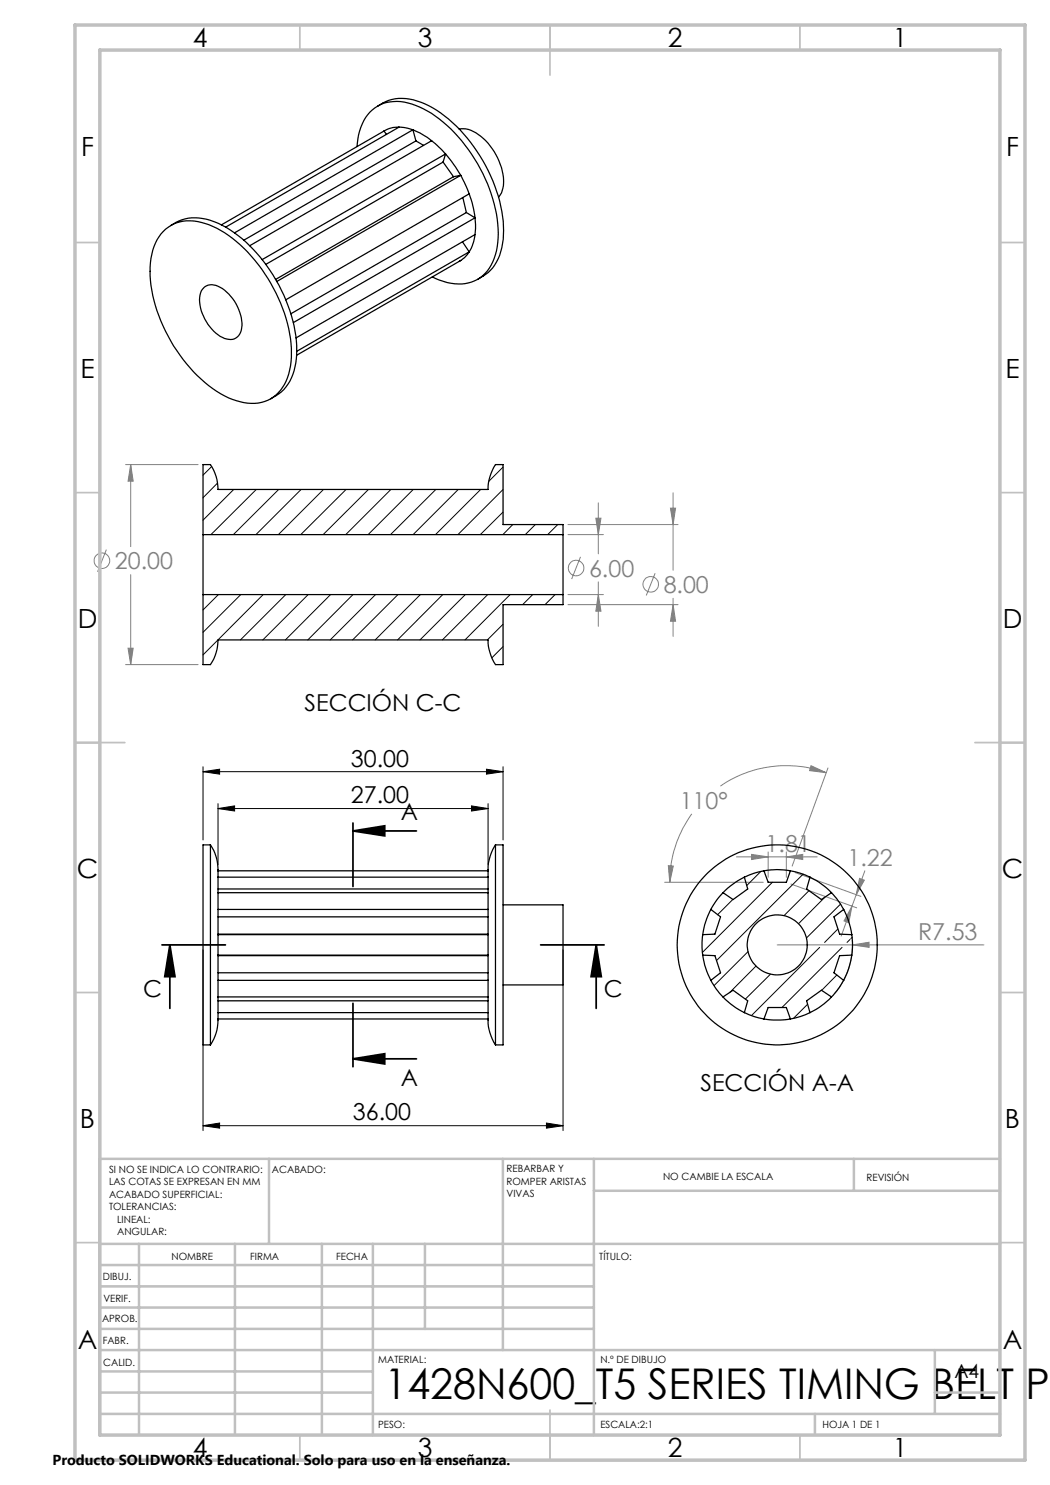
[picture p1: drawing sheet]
<svg xmlns="http://www.w3.org/2000/svg" width="210mm" height="297mm" viewBox="0 0 210 297" stroke-linecap="round" stroke-linejoin="round" font-family="sans-serif">
<g fill="none" stroke="#808080" stroke-width=".2">
<path d="M25.1 92.9h14.5M26.1 92.9l.5 3.3h-1zM26.1 92.9v16.4M134.6 98.6v15.4M21.3 109.9l-1.8 4.5M26.1 114.9v18M113.6 104.9h22M113.6 118.9h7.1M113.6 106.9h7.1M116.1 111.4l-1.8 4.4M119.2 103.6h1l-.5 3.3zM119.7 118.9l.5 3.3h-1z"/>
<path d="M119.7 100.6v10.2M119.7 116.4v8.9M131 114.6l-1.7 4.5M134.1 101.6h1l-.5 3.3zM134.6 119.7v7.6M25.1 132.9h14.5M25.6 129.6h1l-.5 3.3zM113.6 120.9h22M134.6 120.9l.5 3.3h-1zM162.2 153.1l3 1.4-3.3-.4zM165.2 154.5a23.2 23.2 0 0 0-21.1 2.7M165.6 153.6l-7.2 19.6"/>
<path d="M132.9 176.5h19.7M133.7 173.1l1 .1-.8 3.3zM138.4 162.8a23.4 23.4 0 0 0-4.5 13.7M147.3 171.4h16.1M150.3 170.9l3.3 .5-3.3 .5zM153.6 170.4v5.1M157.3 171.4l3.2-.5v1zM157.3 170.4v5.1M158.2 176.8l13.1 4.8M159 174.5l13.2 4.8M171.2 179l-.8 2.3M171.9 175.7l1 .3-1.7 3z"/>
<path d="M173 174.2l-1.8 4.8M155.4 189h41.4M170.4 181.3l-.6 3.2-1-.3zM170.4 181.3l-2.2 5.9M170.5 188a14.8 14.8 0 0 1-3.5 10.6M170.5 189l3.3-.5v1z"/>
<circle cx="20.4" cy="112.1" r="1.55"/>
<circle cx="115.2" cy="113.6" r="1.56"/>
<circle cx="130.1" cy="116.9" r="1.55"/>
</g>
<path d="M70.6 166.2l6.3-1v2zM70.6 166.2h12.7M70.6 164.6v12.7M32.4 189h12.7M34 189l1 6.3h-2.1zM34 189v12.7M108.1 189h12.7M119.2 189l1.1 6.3h-2.1zM119.2 189v12.7M70.6 211.8l6.3-1.1v2.1zM70.6 200.7v12.7M70.6 211.8h12.7" fill="none" stroke="#000" stroke-width=".35"/>
<g fill="none" stroke="#000" stroke-width=".2">
<path d="M40.6 154.3l3.3-.5v1zM40.6 153.3v14.7M40.6 154.3h60M97.3 153.8l3.3 .5-3.3 .5zM100.6 153.3v14.7M43.6 161.7l3.3-.5v1zM43.6 160.7v12.2M43.6 161.7h54M94.3 161.2l3.3 .5-3.3 .5zM97.6 160.7v12.2M40.6 190v36.1M112.6 190v36.1"/>
<path d="M40.6 225.1l3.3-.5v1zM40.6 225.1h72M109.3 224.6l3.3 .5-3.3 .5z"/>
</g>
<g fill="none" stroke="#c0c0c0" stroke-width=".35">
<path d="M60 5v5M110 5v10M160 5v5M15 48.5h5M200 48.5h5M15 98.5h5M200 98.5h5M15 148.5h10M195 148.5h10M15 198.5h5M200 198.5h5M15 248.5h5"/>
<path d="M200 248.5h5M60 287v5M110 282v10M160 287v5"/>
</g>
<g fill="none" stroke="#c0c0c0" stroke-width=".5">
<path d="M53.8 231.8v17M100.6 231.8v38.2M118.8 231.8v55.2M118.8 238.2h81.2M170.8 231.8v6.4M200 231.8h-180v55.2M20 248.8h180M20 257.3h98.8M20 253h98.8M27.8 248.8v38.2M47 248.8v38.2M64.4 248.8v38.2"/>
<path d="M74.6 248.8v38.2M85 248.8v17M20 265.8h98.8M20 261.5h98.8M20 278.5h54.6M20 274.3h54.6M20 270h180M187 278.5h13M187 270v12.8M20 282.8h180M163 282.8v4.2"/>
</g>
<path d="M15 5h190v287h-190zM20 10h180v277h-180z" fill="none" stroke="#c0c0c0" stroke-width=".7"/>
<g fill="#000">
<path d="M70.6 166.2l6.3-1v2zM70.6 211.8l6.3-1.1v2.1zM119.2 189l1.1 6.3h-2.1zM34 189l1 6.3h-2.1z"/>
<path d="M109.3 224.6l3.3 .5-3.3 .5zM40.6 225.1l3.3-.5v1zM94.3 161.2l3.3 .5-3.3 .5zM43.6 161.7l3.3-.5v1zM97.3 153.8l3.3 .5-3.3 .5zM40.6 154.3l3.3-.5v1z"/>
</g>
<g fill="#808080">
<path d="M170.5 189l3.3-.5v1z"/>
<path d="M150.3 170.9l3.3 .5-3.3 .5zM157.3 171.4l3.2-.5v1zM162.2 153.1l3 1.4-3.3-.4zM133.7 173.1l1 .1-.8 3.3zM170.4 181.3l-.6 3.2-1-.3zM171.9 175.7l1 .3-1.7 3zM134.6 120.9l.5 3.3h-1zM134.1 101.6h1l-.5 3.3zM25.6 129.6h1l-.5 3.3zM26.1 92.9l.5 3.3h-1zM119.7 118.9l.5 3.3h-1zM119.2 103.6h1l-.5 3.3z"/>
</g>
<g fill="none" stroke="#000" stroke-width=".25">
<path d="M71.4 29.3a10 10 0 0 1 3.6-7.7 8.8 8.8 0 0 1 8.9-.2 27.3 27.3 0 0 1 12.2 12.4 26.1 26.1 0 0 1 3.3 15.5 8.3 8.3 0 0 1-5.1 7.1 10.1 10.1 0 0 1-7.8-1M75.5 21.2a8.7 8.7 0 0 1 8.7-.7 26.8 26.8 0 0 1 12.4 11.7 27.4 27.4 0 0 1 4 15.7 9.3 9.3 0 0 1-5.1 8M76.8 26.2l-32.5 18.8M76.8 26.2l.5 .7M79.8 25.4l1 .1 1.8 .5M79.8 25.4a5.4 5.4 0 0 0-3 .8M79.8 25.4l-34.7 20M82.6 26a15.5 15.5 0 0 1 3.7 2.1M82.6 26l-35.7 20.6M82.6 26l.6 2.2M83.2 28.2l-34.4 19.8M83.2 28.2l1.5 .9"/>
<path d="M86.3 28.1l2.8 2.7M86.3 28.1l-36.3 21M88.6 32.4l-35.4 20.5M88.6 32.4l2.1 2.9M89.1 30.8l1.2 1.5 1.8 2.8M89.1 30.8l-36.7 21.1M89.1 30.8l-.5 1.6M90.7 35.3l-35.6 20.6M91.8 25.8a5 5 0 0 1 4.4 1.5 12.3 12.3 0 0 1 4.5 9.8l-.4 1.5-.6 .8M92.1 35.1l1.7 3.7M92.1 35.1l-36.7 21.2M92.1 35.1l-1.4 .2"/>
<path d="M92.6 39.5l.7 3M93.8 38.8l.6 1.8 .6 3M93.8 38.8l-36.6 21.2M32.6 46.3a7.7 7.7 0 0 1 8.4-1.6 22.9 22.9 0 0 1 10.7 8.2 30.7 30.7 0 0 1 6.6 17.7 10.5 10.5 0 0 1-3.6 8.8 8.5 8.5 0 0 1-8.2 .5 26.8 26.8 0 0 1-12.4-11.7 26.8 26.8 0 0 1-3.9-16.6 9.8 9.8 0 0 1 2.4-5.3zM34.1 45.1a9 9 0 0 1 9.5-.4 29 29 0 0 1 13.2 14.3 25.4 25.4 0 0 1 2.4 13.6 8.9 8.9 0 0 1-5 7.2M41 57.4a3.4 3.4 0 0 1 3.9 .6 8.9 8.9 0 0 1 3.4 8 2.38 2.38 0 0 1-3.8 1.5 8.9 8.9 0 0 1-4.5-8.5l.3-.8zM92.1 52.1l-32.8 18.9M92.1 52.1l-.3 .2M92.5 48.4l1.3 2M93.3 42.5l-35.1 20.3M93.3 42.5l1.7 1.1M93.8 50.4l-.7 1-1 .7"/>
<path d="M93.8 50.4l-34.5 19.9M95 43.6l.1 1.3-.1 2M95 46.9a8.6 8.6 0 0 1-1.2 3.5M95 43.6l-36.3 20.9M95 46.9l-35.8 20.7M40.6 118.9v14h1.5a8.9 8.9 0 0 0 1.5-4.9h54a9.2 9.2 0 0 0 1.5 4.9h1.5v-12h12v-2M40.6 106.9v-14h1.5a8.9 8.9 0 0 1 1.5 5h54a9.2 9.2 0 0 1 1.5-5h1.5v12h12v2M40.6 106.9v12M40.6 118.9h72M40.6 106.9h72M112.6 106.9v12M42.1 169a9.1 9.1 0 0 1 1.5 5.2"/>
<path d="M42.1 169v40M42.1 169h-1.5v40h1.5M43.6 174.2v1.2M43.6 175.4v3.1M43.6 178.5v3.4M43.6 178.5h54M43.6 177.8h54M43.6 175.4h54M43.6 174.2h54M97.6 178.5v3.4M97.6 175.4v3.1M97.6 174.2v1.2"/>
<path d="M99.1 169a8.4 8.4 0 0 0-1.5 5.2M99.1 169v40M99.1 169h1.5v40h-1.5M144.6 178.5a14.2 14.2 0 0 0-2.4 3.4M148.9 175.4a16.3 16.3 0 0 0-4.3 3.1M148.9 175.4l.6 2.4-2.9 2.1-2-1.4M152.8 174.2a14.1 14.1 0 0 0-3.9 1.2M152.8 174.2a14.3 14.3 0 0 1 5.3 0M152.8 174.2l.8 2.3h3.7l.8-2.3M158.1 174.2a14.1 14.1 0 0 1 3.9 1.2M162 175.4a15.7 15.7 0 0 1 4.3 3.1M162 175.4l-.7 2.4 3 2.1 2-1.4"/>
<path d="M166.3 178.5l1 1.2 1.4 2.2M43.6 181.9v5M43.6 186.9v4.1M43.6 191v5.1M43.6 196.1v3.3M43.6 199.4v3.1M43.6 186.9h54M43.6 191h54M43.6 186.8h54M43.6 191.1h54M43.6 181.9h54M43.6 183.4h54"/>
<path d="M43.6 196.1h54M43.6 194.6h54M43.6 199.4h54M97.6 199.4v3.1M97.6 196.1v3.3M97.6 191v5.1M97.6 186.9v4.1M97.6 181.9v5M100.6 181h12v16h-12M140.5 186.9l-.1 1.6 .1 2.5M140.5 191a15.5 15.5 0 0 0 1.7 5.1M140.5 191l2.5 .1 1.1 3.5-1.9 1.5"/>
<path d="M142.2 196.1a13.1 13.1 0 0 0 2.4 3.3M142.2 181.9a15.5 15.5 0 0 0-1.7 5M142.2 181.9l1.9 1.5-1.1 3.4-2.5 .1M144.6 199.4a15.4 15.4 0 0 0 4.3 3.1M144.6 199.4l2-1.4 2.9 2.2-.6 2.3M166.3 199.4a14.9 14.9 0 0 1-4.3 3.1M166.3 199.4l-2-1.4-3 2.2 .7 2.3M168.7 196.1l-.8 1.3-1.6 2M168.7 181.9a15.5 15.5 0 0 1 1.7 5M168.7 181.9l-1.9 1.5 1.1 3.4 2.5 .1M170.4 186.9l.1 1.6-.1 2.5M170.4 191a15.5 15.5 0 0 1-1.7 5.1"/>
<path d="M170.4 191l-2.5 .1-1.1 3.5 1.9 1.5M43.6 203.8a9.1 9.1 0 0 1-1.5 5.2M43.6 202.5v1.3M43.6 200.2h54M43.6 202.5h54M43.6 203.8h54M97.6 203.8a8.4 8.4 0 0 0 1.5 5.2M97.6 202.5v1.3M148.9 202.5a14.1 14.1 0 0 0 3.9 1.3M152.8 203.8a16.6 16.6 0 0 0 5.3 0M152.8 203.8l.8-2.3h3.7l.8 2.3M162 202.5a14.1 14.1 0 0 1-3.9 1.3"/>
<circle cx="155.4" cy="189" r="20"/>
<circle cx="155.4" cy="189" r="6"/>
</g>
<g fill="none" stroke="#000" stroke-width=".2">
<path d="M42.3 93.3l-1.7 1.7M43.5 96.6l-2.9 3M46.7 97.9l-6.1 6.1M51.3 97.9l-9.1 9M55.7 97.9l-9 9M60.2 97.9l-9 9M64.7 97.9l-9 9M69.2 97.9l-9.1 9M73.7 97.9l-9.1 9M78.2 97.9l-9.1 9M82.7 97.9l-9.1 9M87.2 97.9l-9.1 9"/>
<path d="M91.7 97.9l-9.1 9M96.1 97.9l-9 9M100.6 93.4l-2.8 2.9M100.6 97.9l-9 9M43.7 118.9l-3.1 3.1M48.2 118.9l-7.6 7.6M52.6 118.9l-12 12.1M57.1 118.9l-9 9.1M61.6 118.9l-9 9.1M66.1 118.9l-9 9.1M70.6 118.9l-9 9.1M75.1 118.9l-9.1 9.1"/>
<path d="M79.6 118.9l-9.1 9.1M84.1 118.9l-9.1 9.1M88.5 118.9l-9 9.1M93.1 118.9l-9.1 9.1M97.5 118.9l-9 9.1M100.6 102.4l-4.5 4.5M102 118.9l-9 9.1M102.6 104.9l-2 2M106.5 118.9l-2 2M107.1 104.9l-2 2M111 118.9l-2 2M111.5 104.9l-2 2"/>
<path d="M100.6 124.8l-3.1 3.2M100.6 129.3l-2.2 2.3M146.6 179.9l-3.1 3M152.2 174.3l-2.8 2.8M154.5 176.5l-14 14M160.6 174.8l-17.3 17.3M161.8 178.1l-5 5M165 179.4l-5.3 5.3M149.6 190.3l-6.8 6.8M151.2 193.2l-5.3 5.3M154.1 194.8l-5 5M163.9 189.5l-13.6 13.6"/>
<path d="M167.4 195l-3.1 3.1M167.6 185.8l-2.7 2.7M168.1 180.8l-6.8 6.8M168.4 189.5l-12 12M170 187.9l-.6 .6M170.4 187.5l-.2 .2M161.5 200.8l-2.8 2.9"/>
</g>
<text font-size="8.5" x="76.9" y="279.7">1428N600_T5 SERIES TIMING BELT PU</text>
<g font-size="5.3">
<text x="38.5" y="9.5">4</text>
<text x="83.5" y="9.5">3</text>
<text x="133.6" y="9.5">2</text>
<text x="178.6" y="9.5">1</text>
<text x="16.2" y="31.3">F</text>
<text x="201.2" y="31.3">F</text>
<text x="16.1" y="75.5">E</text>
<text x="201.1" y="75.5">E</text>
<text x="15.5" y="125.5">D</text>
<text x="200.5" y="125.5">D</text>
<text x="15.4" y="175.5">C</text>
<text x="200.4" y="175.5">C</text>
<text x="16" y="225.5">B</text>
<text x="201" y="225.5">B</text>
<text x="15.5" y="269.8">A</text>
<text x="200.5" y="269.8">A</text>
<text x="38.5" y="291.5">4</text>
<text x="83.5" y="291.5">3</text>
<text x="133.6" y="291.5">2</text>
<text x="178.6" y="291.5">1</text>
</g>
<g font-size="4.7" fill="#808080">
<text x="23" y="113.8">20.00</text>
<text x="117.8" y="115.3">6.00</text>
<text x="132.7" y="118.6">8.00</text>
<text x="135.9" y="161.7">110°</text>
<text x="153.1" y="170.4">1.81</text>
<text x="169.5" y="173.1">1.22</text>
<text x="183.6" y="187.9">R7.53</text>
</g>
<g font-size="4.7">
<text x="60.9" y="142.2">SECCIÓN C-C</text>
<text x="70.2" y="153.3">30.00</text>
<text x="70.2" y="160.7">27.00</text>
<text x="80.2" y="164">A</text>
<text x="28.6" y="199.5">C</text>
<text x="120.8" y="199.5">C</text>
<text x="80.2" y="217.1">A</text>
<text x="140.1" y="218.2">SECCIÓN A-A</text>
<text x="70.6" y="224.1">36.00</text>
</g>
<text font-size="3.9" x="190.9" y="275.5">A4</text>
<text font-size="2.9" x="10.5" y="292.9">Producto SOLIDWORKS Educational. Solo para uso en la enseñanza.</text>
<g font-size="2">
<text x="21.8" y="234.6">SI NO SE INDICA LO CONTRARIO:</text>
<text x="21.8" y="237.1">LAS COTAS SE EXPRESAN EN MM</text>
<text x="21.8" y="239.6">ACABADO SUPERFICIAL:</text>
<text x="54.4" y="234.6">ACABADO:</text>
<text x="101.3" y="234.5">REBARBAR Y</text>
<text x="101.3" y="237">ROMPER ARISTAS</text>
<text x="101.3" y="239.5">VIVAS</text>
<text x="132.6" y="236">NO CAMBIE LA ESCALA</text>
<text x="173.3" y="236.2">REVISIÓN</text>
<text x="21.8" y="242.1">TOLERANCIAS:</text>
<text x="23.4" y="244.6">LINEAL:</text>
<text x="23.4" y="247.1">ANGULAR:</text>
<text x="34.3" y="252">NOMBRE</text>
<text x="50" y="251.9">FIRMA</text>
<text x="67.2" y="251.9">FECHA</text>
<text x="119.9" y="251.9">TÍTULO:</text>
<text x="20.6" y="256.1">DIBUJ.</text>
<text x="20.7" y="260.3">VERIF.</text>
<text x="20.4" y="264.4">APROB.</text>
<text x="20.5" y="268.8">FABR.</text>
<text x="20.7" y="273.1">CALID.</text>
<text x="75.6" y="272.5">MATERIAL:</text>
<text x="120.1" y="272.5">N.º DE DIBUJO</text>
<text x="75.6" y="285.5">PESO:</text>
<text x="120.1" y="285.6">ESCALA:2:1</text>
<text x="164.5" y="285.6">HOJA 1 DE 1</text>
</g>
</svg>
